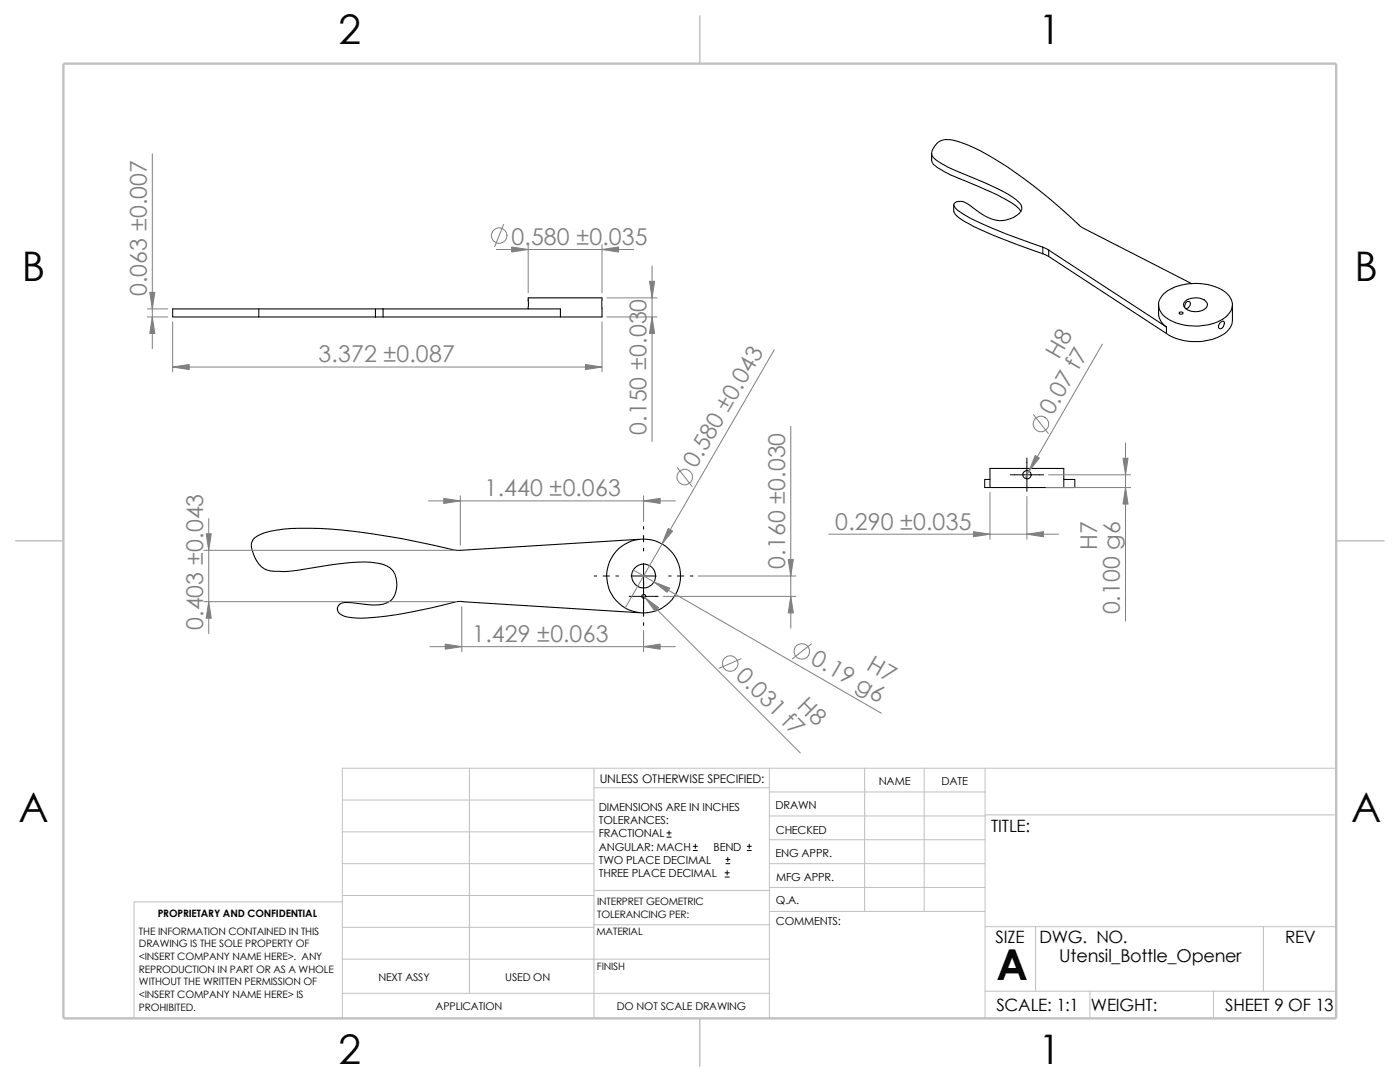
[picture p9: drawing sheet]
<svg xmlns="http://www.w3.org/2000/svg" width="279mm" height="216mm" viewBox="0 0 279 216" stroke-linecap="round" stroke-linejoin="round" font-family="sans-serif">
<g fill="none" stroke="#c0c0c0" stroke-width=".2">
<path d="M68.3 159.6h50.2M93.7 153.3v44.9M118.5 157.2h35M118.5 153.3v49.9M153.5 158h43.1M153.5 153.3v49.9M172.6 153.3v28.6M184.4 153.3v28.6M196.6 153.3v49.9M266.7 153.3h-198.4v49.9M68.3 180h-41.5v23.2M68.3 172.3h50.2"/>
<path d="M68.3 166h50.2M68.3 178.7h50.2M118.5 177.7h35.1M153.5 177.1h43.1M153.5 172.3h43.1M153.5 162.8h43.1M153.5 167.6h43.1M196.6 162.6h70.1M68.3 191.4h85.2M68.3 185h50.2M68.3 198.2h85.2M118.5 184.5h35.1"/>
<path d="M153.6 181.9h43M196.6 184.9h70.1M196.6 197.8h70.1M206.7 184.9v12.9M217.5 197.8v5.4M242.2 197.8v5.4M252.1 184.9v12.9"/>
</g>
<path d="M139.7 3.2v9.5M3.1 107.9h9.6M266.7 107.9h9.5M139.7 203.2v9.5" fill="none" stroke="#c0c0c0" stroke-width=".21"/>
<path d="M12.7 12.7h254v190.5h-254z" fill="none" stroke="#c0c0c0" stroke-width=".47"/>
<g fill="none" stroke="#000" stroke-width=".21">
<path d="M185.9 30.6v1.3M185.9 31.9a1.87 1.87 0 0 0 1.3 1.6 33.7 33.7 0 0 0 6.8 3.2 42.2 42.2 0 0 1 8.8 4.4l1 1.1M105.4 59.9h.1M190.3 40.9v1.3M190.4 42.2l.4 .7a30.1 30.1 0 0 0 8.6 4.5l8.7 3.2M208.1 49.3l1.2 .6M208.1 49.3a87.2 87.2 0 0 1-16.1-6.7l-.9-.7a1.21 1.21 0 0 1-.6-1.3 2.47 2.47 0 0 1 3.2 .5 11.5 11.5 0 0 0 5.6 2.9 5.3 5.3 0 0 0 4.4-1.8 1.34 1.34 0 0 0-.3-1.8 28 28 0 0 0-8.1-4.5l-1.3-.5a34.1 34.1 0 0 1-6.8-3.2 1.85 1.85 0 0 1-1.2-1.8 3.2 3.2 0 0 1 3.8-2.5 28 28 0 0 1 9.8 4.5 133.6 133.6 0 0 1 16.5 13.1l21.7 11.1M208.1 50.6l1.2 .6M208.1 49.3v1.3M209.3 49.9l23.5 15.3M209.3 49.9v1.3M209.3 51.2l23.5 15.3"/>
<path d="M232.2 58.6a10.8 10.8 0 0 1 11.1-1.1 3.6 3.6 0 0 1 2.6 3.8 4.9 4.9 0 0 1-3.5 3.2 11.1 11.1 0 0 1-10.1-1.4 2.86 2.86 0 0 1-.1-4.5zM34.5 61.6v1.6M34.5 61.6h17.1M34.5 63.2h17.1M74.9 61.6v1.6M74.9 61.6h-23.3v1.6h23.3M74.9 63.2h1.6M74.9 61.6h1.6M76.5 61.6h35.3v1.6M76.5 61.6v1.6M76.5 63.2h35.3M105.4 61.6v-2.2h14.7v3.8h-8.3"/>
<path d="M231.2 60.8v1.8a3.3 3.3 0 0 0 1.6 2.6M232.8 65.2v1.3M235.3 62.4a.44 .44 0 0 1 .5-.2 .44 .44 0 0 1 .3 .4 .42 .42 0 0 1-.4 .1 .42 .42 0 0 1-.4-.3zM236.4 60.2a3.2 3.2 0 0 1 4.5 .2 1.21 1.21 0 0 1-1 1.6 3.1 3.1 0 0 1-3.6-.9l-.1-.4zM236.4 61.4l.2-.8a.54 .54 0 0 1 .8-.4 .54 .54 0 0 1-.1 1l-.6 .4M243.6 64.3a.44 .44 0 0 1 .7-.1 .44 .44 0 0 1 0 .7l-.1 .2a.51 .51 0 0 1-.7 .5 .51 .51 0 0 1-.2-.8zM246 60.8v3.1a4.4 4.4 0 0 1-3.5 3.6 11.2 11.2 0 0 1-9.7-1M196.5 95.7v1.6M196.6 95.7h1M196.6 97.3h.9M197.6 93.5h14.7v3.8h-14.7zM212.3 95.7h2.2"/>
<path d="M212.4 97.3h2.1M214.5 95.7v1.6M127.6 107.6l-36.7 2.2a157.4 157.4 0 0 0-27-4.3l-2.1-.1a26 26 0 0 0-9.7 1.2 2.41 2.41 0 0 0-1.6 3.6 4.6 4.6 0 0 0 5.3 3.8 32.1 32.1 0 0 0 7.7-.9 38.8 38.8 0 0 1 11.7-.7 3.9 3.9 0 0 1 4 4.4 3.5 3.5 0 0 1-3.6 3.9h-1.1l-3.3-.3a6 6 0 0 0-3.4 .2 1.26 1.26 0 0 0-.5 1.2 1.26 1.26 0 0 0 1 1 15.2 15.2 0 0 0 7.3 .3 107.4 107.4 0 0 0 15.5-3l1.1-.1M92.2 120.1l35.4 2.2"/>
<circle cx="205" cy="94.7" r=".82"/>
<circle cx="128.5" cy="119" r=".39"/>
<circle cx="128.5" cy="114.9" r="7.4"/>
<circle cx="128.5" cy="114.9" r="2.37"/>
</g>
<g fill="none" stroke="#000" stroke-width=".2">
<path d="M201.6 94.7h6.7M204.9 91.4v6.6M118.6 114.9h.5M120.4 114.9h1.2M122.9 114.9h.5M125.6 119h5.8M125.9 114.9h5M128.4 105.1v.5M128.4 106.8v1.3M128.4 109.4v.5M128.4 112.4v10.6M133.4 114.9h.5"/>
<path d="M135.2 114.9h1.3M137.8 114.9h.5M128.4 124.2v.6M133.1 167h.8M133.1 166.2h.8M133.5 165.8v.8M138.3 169.7h.9M138.3 168.9h.9M138.8 168.4v.9M144.7 175h.8M144.7 174.2h.8M144.9 172.3h.8"/>
<path d="M144.9 171.5h.8M145.1 173.7v.9M145.2 171.1v.8M149.1 169.7h.8M149.1 168.9h.8M149.5 168.4v.9"/>
</g>
<g fill="none" stroke="#808080" stroke-width=".2">
<path d="M30.4 30.7v38.9M99.1 49.8h27.4M100.5 44.8l-1.8 4.4M105.4 48.8v9.6M120.1 48.8v9.6M121.1 59.4h10M130.1 53.1v35M29.4 63.2h4.1M29.4 61.6h4.1M34.5 64.2v10M34.5 73.2h85.6M120.1 64.2v10"/>
<path d="M121.1 63.2h10M154.5 69.8l-29.7 51.5M220 68.7l-15.4 26.8M85.5 99.9h49.3M91.9 98.9v9.9M128.4 98.9v5.2M135.2 93.3l2.9 3.8M157.8 85.1v40.2M197.6 98.3v9.3M204.9 99.1v8.5M206.2 82.7l3 3.8M208.7 97.3h16.9"/>
<path d="M209.3 94.7h16.3M224.6 88.4v35.5M40.7 109.8h50.1M41.7 103.5v22.9M126.4 113.7l49.5 28.6M128.2 118.7l31.5 31.5M132.3 119h26.5M139.3 114.9h19.5M165.4 106.6h45.9M40.7 120.1h50.4M85.8 129h49M92.2 121.1v8.9"/>
<path d="M128.4 125.8v4.2M147.9 131.4l-4.4 1.9M161.9 128.5l-3.7 2.9"/>
<circle cx="99.6" cy="47" r="1.55"/>
<circle cx="136.6" cy="95.2" r="1.55"/>
<circle cx="207.7" cy="84.6" r="1.56"/>
<circle cx="145.7" cy="132.4" r="1.56"/>
<circle cx="160" cy="130" r="1.56"/>
</g>
<g fill="#808080" stroke="#808080" stroke-width=".2">
<path d="M206.6 90.9l.8 .5-2 2.6z"/>
<path d="M224.1 91.4h1l-.5 3.3z"/>
<path d="M224.6 97.3l.5 3.3h-1z"/>
<path d="M204.9 106.6l3.3-.5v1z"/>
<path d="M194.3 106.1l3.3 .5-3.3 .5z"/>
<path d="M130.5 116.1l3.1 1.2-.5 .9z"/>
<path d="M133.3 105.5l.9 .5-2.1 2.5z"/>
<path d="M128.7 119.3l2.7 1.9-.7 .8z"/>
<path d="M157.8 119l.5 3.3h-1z"/>
<path d="M157.3 111.6h1l-.5 3.3z"/>
<path d="M88.9 128.5l3.3 .5-3.3 .5z"/>
<path d="M128.4 129l3.3-.5v1z"/>
<path d="M88.6 99.4l3.3 .5-3.3 .6z"/>
<path d="M128.4 99.9l3.3-.5v1.1z"/>
<path d="M41.7 120.1l.5 3.3h-1.1z"/>
<path d="M41.1 106.5h1.1l-.5 3.3z"/>
<path d="M34.5 73.2l3.3-.5v1z"/>
<path d="M116.8 72.7l3.3 .5-3.3 .5z"/>
<path d="M120.1 49.8l3.3-.5v1z"/>
<path d="M102.1 49.3l3.3 .5-3.3 .5z"/>
<path d="M129.6 56.1h1l-.5 3.3z"/>
<path d="M130.1 63.2l.5 3.3h-1z"/>
<path d="M29.9 58.3h1l-.5 3.3z"/>
<path d="M30.4 63.2l.5 3.3h-1z"/>
</g>
<text font-size="8.5" x="198.8" y="195.5">A</text>
<g font-size="8.1">
<text x="67.6" y="8.8">2</text>
<text x="207.3" y="8.8">1</text>
<text x="4.4" y="56.1">B</text>
<text x="270.3" y="56.1">B</text>
<text x="3.7" y="164.1">A</text>
<text x="269.6" y="164.1">A</text>
<text x="67.6" y="212.3">2</text>
<text x="207.3" y="212.3">1</text>
</g>
<g font-size="4.6" fill="#808080">
<text x="102.1" y="48.8">0.580 ±0.035</text>
<text x="29.3" y="59.1" transform="rotate(-90 29.3 59.1)">0.063 ±0.007</text>
<text x="211.3" y="71.8" transform="rotate(-60 211.3 71.8)">H8</text>
<text x="63.6" y="72.3">3.372 ±0.087</text>
<text x="210" y="83" transform="rotate(-60 210 83)">0.07 f7</text>
<text x="129" y="86.8" transform="rotate(-90 129 86.8)">0.150 ±0.030</text>
<text x="138.9" y="93.6" transform="rotate(-60 138.9 93.6)">0.580 ±0.043</text>
<text x="96.7" y="99">1.440 ±0.063</text>
<text x="166.7" y="105.7">0.290 ±0.035</text>
<text x="156.7" y="113.5" transform="rotate(-90 156.7 113.5)">0.160 ±0.030</text>
<text x="219" y="109.7" transform="rotate(-90 219 109.7)">H7</text>
<text x="40.6" y="125.7" transform="rotate(-90 40.6 125.7)">0.403 ±0.043</text>
<text x="223.5" y="122.6" transform="rotate(-90 223.5 122.6)">0.100 g6</text>
<text x="94.2" y="128.1">1.429 ±0.063</text>
<text x="146.6" y="135" transform="rotate(45 146.6 135)">0.031 f7</text>
<text x="161.6" y="132.3" transform="rotate(30 161.6 132.3)">0.19 g6</text>
<text x="172.8" y="133.6" transform="rotate(30 172.8 133.6)">H7</text>
<text x="158.9" y="141" transform="rotate(45 158.9 141)">H8</text>
</g>
<text font-size="3.5" x="211.4" y="191.9">Utensil_Bottle_Opener</text>
<g font-size="3.4">
<text x="197.8" y="166">TITLE:</text>
<text x="198.7" y="188.1">SIZE</text>
<text x="207.5" y="188.1">DWG. NO.</text>
<text x="256.5" y="188.2">REV</text>
<text x="198.8" y="201.7">SCALE: 1:1</text>
<text x="217.7" y="201.8">WEIGHT:</text>
<text x="244.5" y="201.7">SHEET 9 OF 13</text>
</g>
<text font-size="2.4" x="119.7" y="156.2">UNLESS OTHERWISE SPECIFIED:</text>
<g font-size="2.2">
<text x="119.5" y="161.8">DIMENSIONS ARE IN INCHES</text>
<text x="154.8" y="161.5">DRAWN</text>
<text x="175.4" y="156.7">NAME</text>
<text x="187.9" y="156.7">DATE</text>
<text x="119.5" y="164.4">TOLERANCES:</text>
<text x="119.5" y="167.1">FRACTIONAL</text>
<text x="154.8" y="166.3">CHECKED</text>
<text x="119.5" y="169.8">ANGULAR: MACH</text>
<text x="119.5" y="172.4">TWO PLACE DECIMAL</text>
<text x="142.4" y="169.8">BEND</text>
<text x="154.8" y="171">ENG APPR.</text>
<text x="119.5" y="175">THREE PLACE DECIMAL</text>
<text x="154.9" y="175.7">MFG APPR.</text>
<text x="154.9" y="184.7">COMMENTS:</text>
<text x="154.9" y="180.5">Q.A.</text>
</g>
<g font-size="2.1">
<text x="75.5" y="195.7">NEXT ASSY</text>
<text x="100.8" y="195.7">USED ON</text>
<text x="86.9" y="201.5">APPLICATION</text>
<text x="123.1" y="201.6">DO NOT SCALE DRAWING</text>
</g>
<g font-size="2">
<text x="31.5" y="183">PROPRIETARY AND CONFIDENTIAL</text>
<text x="119.2" y="180.6">INTERPRET GEOMETRIC</text>
<text x="119.2" y="183.1">TOLERANCING PER:</text>
<text x="27.7" y="186.5">THE INFORMATION CONTAINED IN THIS</text>
<text x="27.7" y="189.1">DRAWING IS THE SOLE PROPERTY OF</text>
<text x="27.7" y="191.6">&lt;INSERT COMPANY NAME HERE&gt;. ANY</text>
<text x="119" y="186.6">MATERIAL</text>
<text x="27.7" y="194.1">REPRODUCTION IN PART OR AS A WHOLE</text>
<text x="27.7" y="196.6">WITHOUT THE WRITTEN PERMISSION OF</text>
<text x="119.1" y="193.5">FINISH</text>
<text x="27.7" y="199.1">&lt;INSERT COMPANY NAME HERE&gt; IS</text>
<text x="27.7" y="201.7">PROHIBITED.</text>
</g>
</svg>
